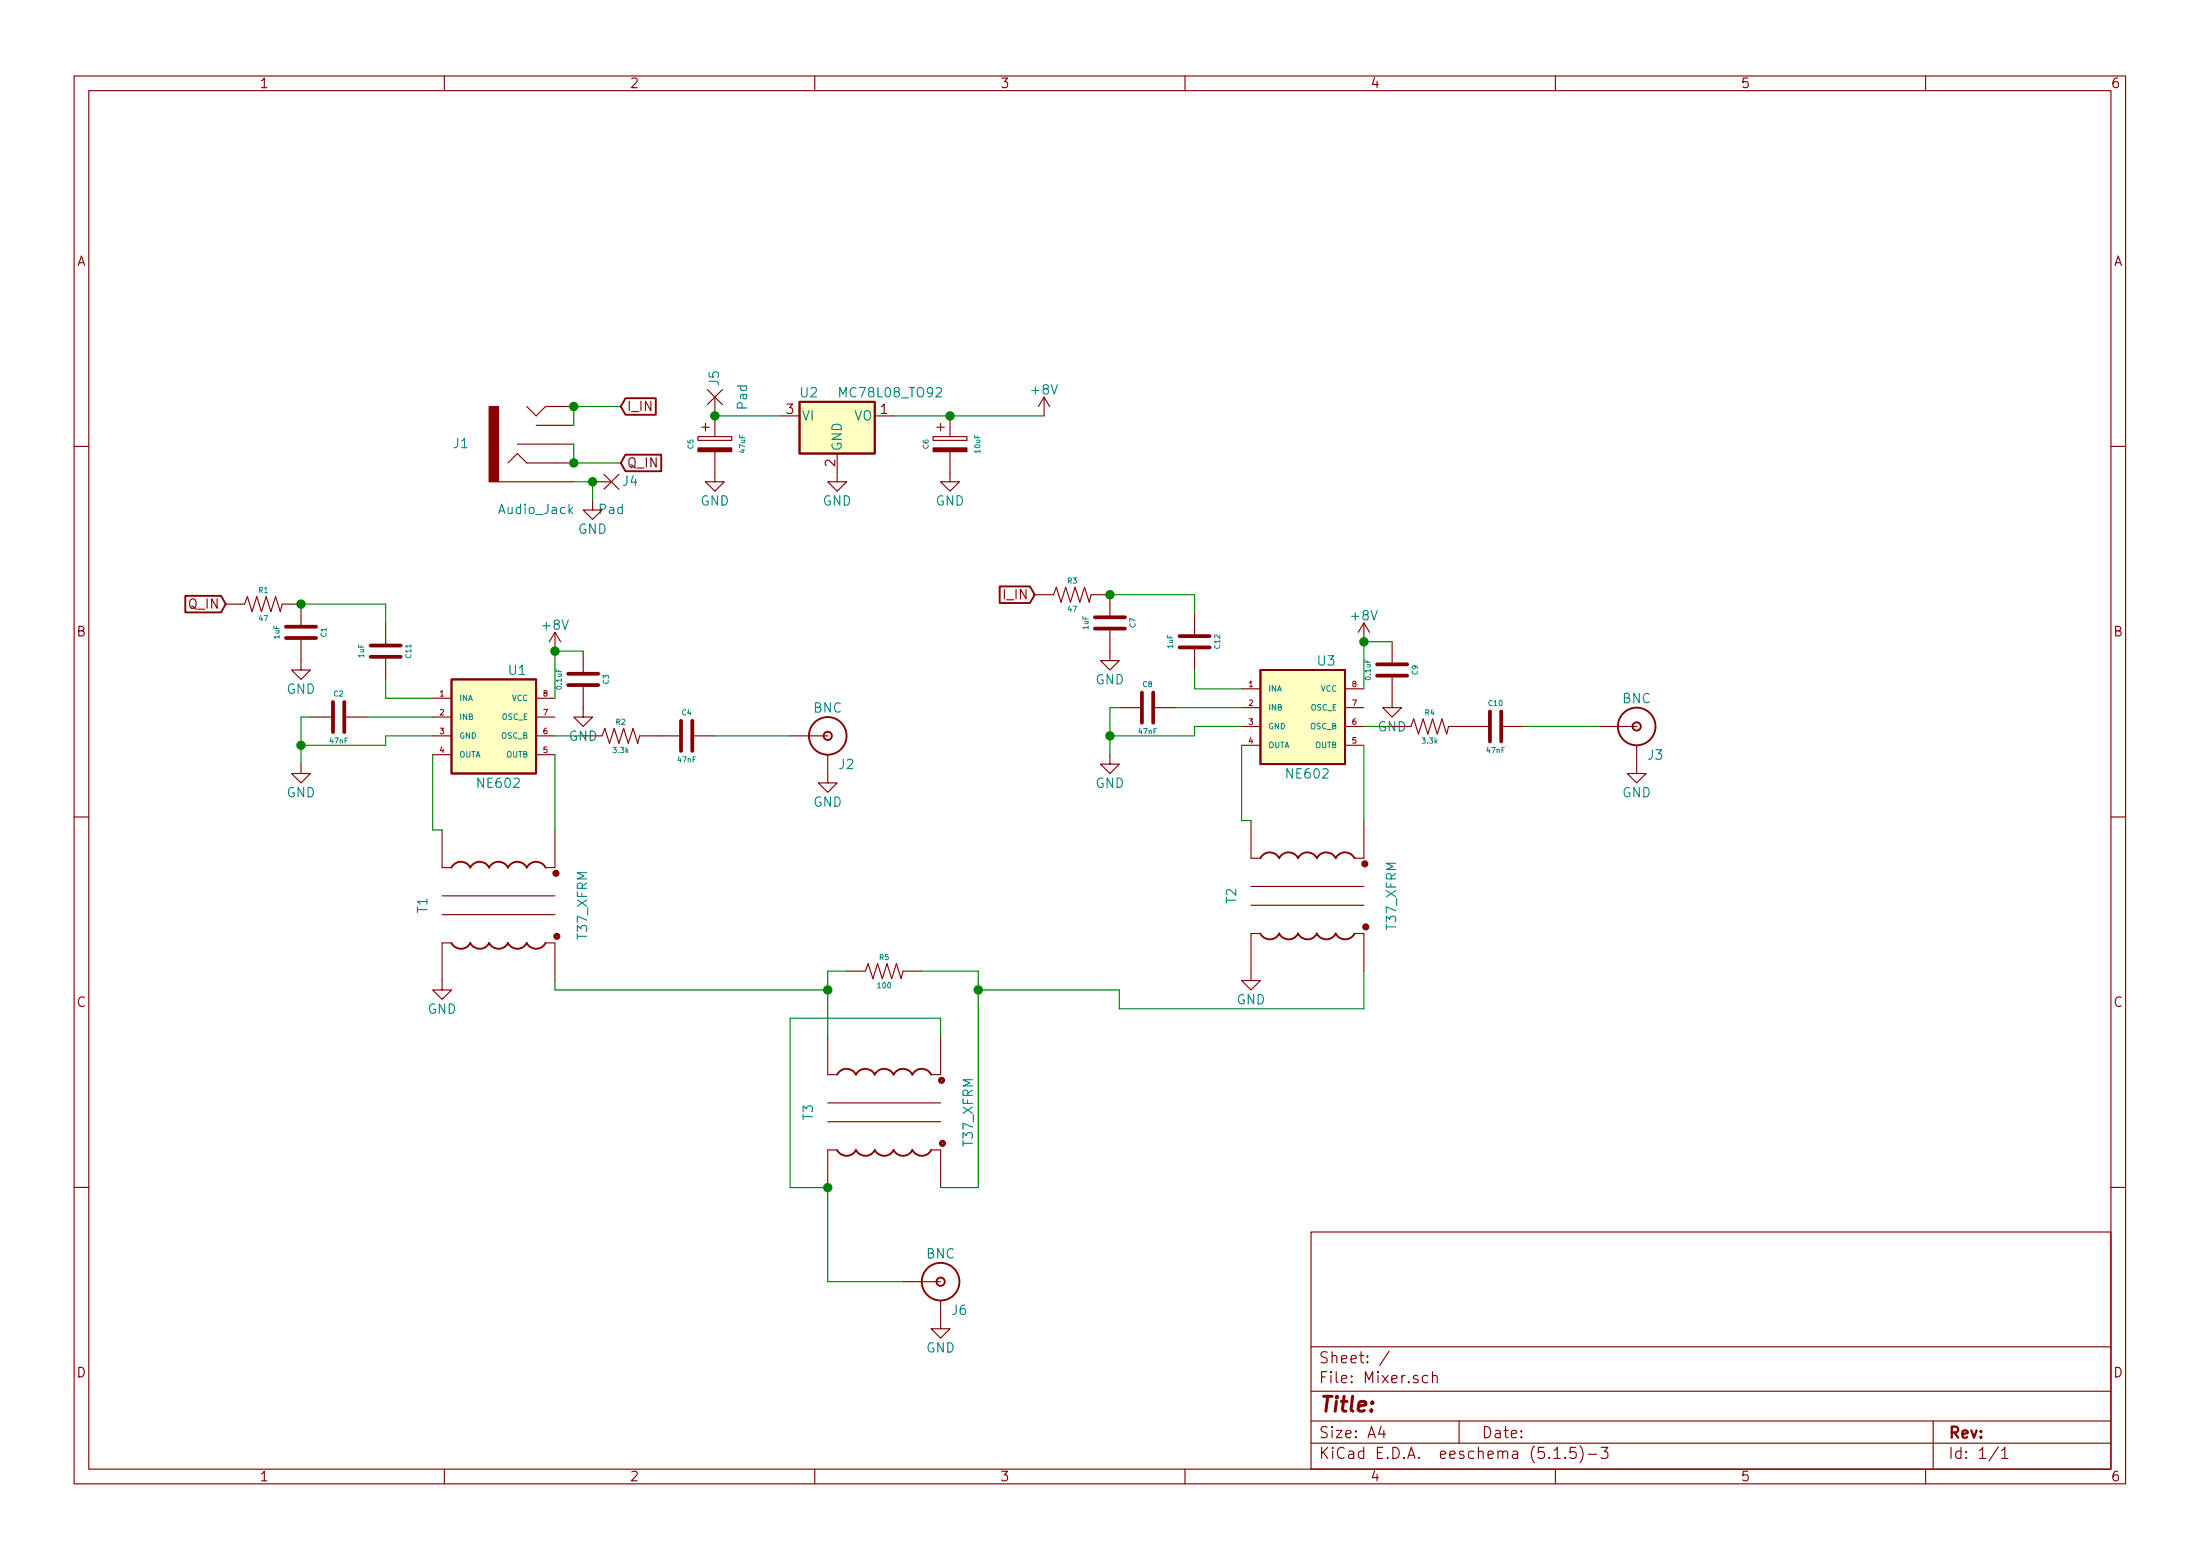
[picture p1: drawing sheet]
EESchema Schematic File Version 4
EELAYER 30 0
EELAYER END
$Descr A4 11693 8268
encoding utf-8
Sheet 1 1
Title ""
Date ""
Rev ""
Comp ""
Comment1 ""
Comment2 ""
Comment3 ""
Comment4 ""
$EndDescr
$Comp
L Xenir:NE602 U1
U 1 1
P 2600 3800
F 0 "U1" H 2750 4050 50  0000 C CNN
F 1 "NE602" H 2650 3450 50  0000 C CNN
F 2 "Xenir:DIP8" H 2750 4050 50  0001 C CNN
F 3 "" H 2750 4050 50  0001 C CNN
	1    2600 3800
	1    0    0    -1  
$EndComp
$Comp
L Regulator_Linear:MC78L08_TO92 U2
U 1 1
P 4450 2200
F 0 "U2" H 4300 2325 50  0000 C CNN
F 1 "MC78L08_TO92" H 4450 2325 50  0000 L CNN
F 2 "Package_TO_SOT_THT:TO-92_Inline" H 4450 2425 50  0001 C CIN
F 3 "http://www.fairchildsemi.com/ds/LM/LM78L05A.pdf" H 4450 2150 50  0001 C CNN
	1    4450 2200
	1    0    0    -1  
$EndComp
$Comp
L power:GND #PWR0101
U 1 1
P 4450 2500
F 0 "#PWR0101" H 4450 2250 50  0001 C CNN
F 1 "GND" H 4450 2350 50  0000 C CNN
F 2 "" H 4450 2500 50  0001 C CNN
F 3 "" H 4450 2500 50  0001 C CNN
	1    4450 2500
	1    0    0    -1  
$EndComp
$Comp
L Xenir:Cap_Polarized C5
U 1 1
P 3900 2350
F 0 "C5" H 3900 2125 28  0000 C CNN
F 1 "47uF" H 3900 2400 28  0000 C CNN
F 2 "Capacitors:CPOL-RADIAL-2.5MM-6.5MM" H 3900 2400 50  0001 C CNN
F 3 "" H 3900 2400 50  0001 C CNN
	1    3900 2350
	0    1    1    0   
$EndComp
$Comp
L Xenir:Cap_Polarized C6
U 1 1
P 5150 2350
F 0 "C6" H 5150 2125 28  0000 C CNN
F 1 "10uF" H 5150 2400 28  0000 C CNN
F 2 "Capacitors:CPOL-RADIAL-2.5MM-6.5MM" H 5150 2400 50  0001 C CNN
F 3 "" H 5150 2400 50  0001 C CNN
	1    5150 2350
	0    1    1    0   
$EndComp
Wire Wire Line
	4750 2200 5050 2200
Wire Wire Line
	5050 2200 5550 2200
Connection ~ 5050 2200
$Comp
L power:GND #PWR0102
U 1 1
P 3800 2500
F 0 "#PWR0102" H 3800 2250 50  0001 C CNN
F 1 "GND" H 3800 2350 50  0000 C CNN
F 2 "" H 3800 2500 50  0001 C CNN
F 3 "" H 3800 2500 50  0001 C CNN
	1    3800 2500
	1    0    0    -1  
$EndComp
$Comp
L power:GND #PWR0103
U 1 1
P 5050 2500
F 0 "#PWR0103" H 5050 2250 50  0001 C CNN
F 1 "GND" H 5050 2350 50  0000 C CNN
F 2 "" H 5050 2500 50  0001 C CNN
F 3 "" H 5050 2500 50  0001 C CNN
	1    5050 2500
	1    0    0    -1  
$EndComp
$Comp
L power:GND #PWR0104
U 1 1
P 1600 4050
F 0 "#PWR0104" H 1600 3800 50  0001 C CNN
F 1 "GND" H 1600 3900 50  0000 C CNN
F 2 "" H 1600 4050 50  0001 C CNN
F 3 "" H 1600 4050 50  0001 C CNN
	1    1600 4050
	1    0    0    -1  
$EndComp
$Comp
L Xenir:Capacitor C2
U 1 1
P 1800 3800
F 0 "C2" H 1800 3925 28  0000 C CNN
F 1 "47nF" H 1800 3675 28  0000 C CNN
F 2 "Capacitors:CAP-PTH-5MM" H 1800 3650 50  0001 C CNN
F 3 "" H 1800 3650 50  0001 C CNN
	1    1800 3800
	1    0    0    -1  
$EndComp
Wire Wire Line
	2300 3800 1950 3800
Wire Wire Line
	1650 3800 1600 3800
Wire Wire Line
	1600 3800 1600 3950
Wire Wire Line
	2300 3900 2050 3900
Wire Wire Line
	2050 3900 2050 3950
Wire Wire Line
	2050 3950 1600 3950
Connection ~ 1600 3950
Wire Wire Line
	1600 3950 1600 4050
Wire Wire Line
	3800 2200 4150 2200
$Comp
L Xenir:Resistor R2
U 1 1
P 3300 3900
F 0 "R2" H 3300 3975 28  0000 C CNN
F 1 "3.3k" H 3300 3825 28  0000 C CNN
F 2 "Resistor_THT:R_Axial_DIN0204_L3.6mm_D1.6mm_P2.54mm_Vertical" H 3300 3800 50  0001 C CNN
F 3 "" H 3300 3800 50  0001 C CNN
	1    3300 3900
	1    0    0    -1  
$EndComp
Wire Wire Line
	3100 3900 2950 3900
$Comp
L power:GND #PWR0105
U 1 1
P 4400 4100
F 0 "#PWR0105" H 4400 3850 50  0001 C CNN
F 1 "GND" H 4400 3950 50  0000 C CNN
F 2 "" H 4400 4100 50  0001 C CNN
F 3 "" H 4400 4100 50  0001 C CNN
	1    4400 4100
	1    0    0    -1  
$EndComp
$Comp
L Xenir:Audio_Jack J1
U 1 1
P 2850 2700
F 0 "J1" H 2450 2350 50  0000 C CNN
F 1 "Audio_Jack" H 2850 2700 50  0000 C CNN
F 2 "Xenir:Audio_Jack" H 2850 2700 50  0001 C CNN
F 3 "" H 2850 2700 50  0001 C CNN
	1    2850 2700
	1    0    0    1   
$EndComp
$Comp
L Xenir:T37_XFRM T1
U 1 1
P 3100 4800
F 0 "T1" H 3100 3950 50  0000 C CNN
F 1 "T37_XFRM" H 3100 4800 50  0000 C CNN
F 2 "Xenir:T37 Transformer" H 3100 4800 50  0001 C CNN
F 3 "" H 3100 4800 50  0001 C CNN
	1    3100 4800
	0    1    1    0   
$EndComp
Wire Wire Line
	2950 4000 2950 4400
Wire Wire Line
	2300 4000 2300 4400
Wire Wire Line
	2300 4400 2350 4400
$Comp
L power:GND #PWR0106
U 1 1
P 2350 5200
F 0 "#PWR0106" H 2350 4950 50  0001 C CNN
F 1 "GND" H 2350 5050 50  0000 C CNN
F 2 "" H 2350 5200 50  0001 C CNN
F 3 "" H 2350 5200 50  0001 C CNN
	1    2350 5200
	1    0    0    -1  
$EndComp
$Comp
L Xenir:Capacitor C4
U 1 1
P 3650 3900
F 0 "C4" H 3650 4025 28  0000 C CNN
F 1 "47nF" H 3650 3775 28  0000 C CNN
F 2 "Capacitors:CAP-PTH-5MM" H 3650 3750 50  0001 C CNN
F 3 "" H 3650 3750 50  0001 C CNN
	1    3650 3900
	1    0    0    -1  
$EndComp
Wire Wire Line
	4200 3900 3800 3900
$Comp
L Xenir:BNC J2
U 1 1
P 4400 3900
F 0 "J2" H 4300 3750 50  0000 C CNN
F 1 "BNC" H 4400 4050 50  0000 C CNN
F 2 "Xenir:BNC" H 4400 4050 50  0001 C CNN
F 3 "" H 4400 4050 50  0001 C CNN
	1    4400 3900
	-1   0    0    -1  
$EndComp
$Comp
L power:+8V #PWR0107
U 1 1
P 5550 2200
F 0 "#PWR0107" H 5550 2050 50  0001 C CNN
F 1 "+8V" H 5550 2340 50  0000 C CNN
F 2 "" H 5550 2200 50  0001 C CNN
F 3 "" H 5550 2200 50  0001 C CNN
	1    5550 2200
	1    0    0    -1  
$EndComp
$Comp
L power:+8V #PWR0108
U 1 1
P 2950 3450
F 0 "#PWR0108" H 2950 3300 50  0001 C CNN
F 1 "+8V" H 2950 3590 50  0000 C CNN
F 2 "" H 2950 3450 50  0001 C CNN
F 3 "" H 2950 3450 50  0001 C CNN
	1    2950 3450
	1    0    0    -1  
$EndComp
Wire Wire Line
	2950 3700 2950 3450
$Comp
L Xenir:Capacitor C3
U 1 1
P 3100 3600
F 0 "C3" H 3100 3725 28  0000 C CNN
F 1 "0.1uF" H 3100 3475 28  0000 C CNN
F 2 "Capacitors:CAP-PTH-5MM" H 3100 3450 50  0001 C CNN
F 3 "" H 3100 3450 50  0001 C CNN
	1    3100 3600
	0    1    1    0   
$EndComp
Wire Wire Line
	3100 3450 2950 3450
Connection ~ 2950 3450
$Comp
L power:GND #PWR0109
U 1 1
P 3100 3750
F 0 "#PWR0109" H 3100 3500 50  0001 C CNN
F 1 "GND" H 3100 3600 50  0000 C CNN
F 2 "" H 3100 3750 50  0001 C CNN
F 3 "" H 3100 3750 50  0001 C CNN
	1    3100 3750
	1    0    0    -1  
$EndComp
$Comp
L Xenir:Resistor R1
U 1 1
P 1400 3200
F 0 "R1" H 1400 3275 28  0000 C CNN
F 1 "47" H 1400 3125 28  0000 C CNN
F 2 "Resistor_THT:R_Axial_DIN0204_L3.6mm_D1.6mm_P2.54mm_Vertical" H 1400 3100 50  0001 C CNN
F 3 "" H 1400 3100 50  0001 C CNN
	1    1400 3200
	1    0    0    -1  
$EndComp
$Comp
L Xenir:Capacitor C1
U 1 1
P 1600 3350
F 0 "C1" H 1600 3475 28  0000 C CNN
F 1 "1uF" H 1600 3225 28  0000 C CNN
F 2 "Capacitors:CAP-PTH-5MM" H 1600 3200 50  0001 C CNN
F 3 "" H 1600 3200 50  0001 C CNN
	1    1600 3350
	0    1    1    0   
$EndComp
$Comp
L power:GND #PWR0110
U 1 1
P 1600 3500
F 0 "#PWR0110" H 1600 3250 50  0001 C CNN
F 1 "GND" H 1600 3350 50  0000 C CNN
F 2 "" H 1600 3500 50  0001 C CNN
F 3 "" H 1600 3500 50  0001 C CNN
	1    1600 3500
	1    0    0    -1  
$EndComp
Wire Wire Line
	1600 3200 2050 3200
Wire Wire Line
	2050 3700 2300 3700
Connection ~ 1600 3200
Text GLabel 1200 3200 0    50   Input ~ 0
Q_IN
Text GLabel 3300 2150 2    50   Input ~ 0
I_IN
Wire Wire Line
	3050 2250 3050 2150
Wire Wire Line
	3050 2150 3300 2150
Connection ~ 3050 2150
Text GLabel 3300 2450 2    50   Input ~ 0
Q_IN
Wire Wire Line
	3050 2350 3050 2450
Wire Wire Line
	3050 2450 3300 2450
Connection ~ 3050 2450
$Comp
L power:GND #PWR0111
U 1 1
P 3150 2650
F 0 "#PWR0111" H 3150 2400 50  0001 C CNN
F 1 "GND" H 3150 2500 50  0000 C CNN
F 2 "" H 3150 2650 50  0001 C CNN
F 3 "" H 3150 2650 50  0001 C CNN
	1    3150 2650
	1    0    0    -1  
$EndComp
Wire Wire Line
	3050 2550 3150 2550
Wire Wire Line
	3150 2550 3150 2650
$Comp
L Xenir:NE602 U3
U 1 1
P 6900 3750
F 0 "U3" H 7050 4000 50  0000 C CNN
F 1 "NE602" H 6950 3400 50  0000 C CNN
F 2 "Xenir:DIP8" H 7050 4000 50  0001 C CNN
F 3 "" H 7050 4000 50  0001 C CNN
	1    6900 3750
	1    0    0    -1  
$EndComp
$Comp
L power:GND #PWR0112
U 1 1
P 5900 4000
F 0 "#PWR0112" H 5900 3750 50  0001 C CNN
F 1 "GND" H 5900 3850 50  0000 C CNN
F 2 "" H 5900 4000 50  0001 C CNN
F 3 "" H 5900 4000 50  0001 C CNN
	1    5900 4000
	1    0    0    -1  
$EndComp
$Comp
L Xenir:Capacitor C8
U 1 1
P 6100 3750
F 0 "C8" H 6100 3875 28  0000 C CNN
F 1 "47nF" H 6100 3625 28  0000 C CNN
F 2 "Capacitors:CAP-PTH-5MM" H 6100 3600 50  0001 C CNN
F 3 "" H 6100 3600 50  0001 C CNN
	1    6100 3750
	1    0    0    -1  
$EndComp
Wire Wire Line
	6600 3750 6250 3750
Wire Wire Line
	5950 3750 5900 3750
Wire Wire Line
	5900 3750 5900 3900
Wire Wire Line
	6600 3850 6350 3850
Wire Wire Line
	6350 3850 6350 3900
Wire Wire Line
	6350 3900 5900 3900
Connection ~ 5900 3900
Wire Wire Line
	5900 3900 5900 4000
$Comp
L Xenir:Resistor R4
U 1 1
P 7600 3850
F 0 "R4" H 7600 3925 28  0000 C CNN
F 1 "3.3k" H 7600 3775 28  0000 C CNN
F 2 "Resistor_THT:R_Axial_DIN0204_L3.6mm_D1.6mm_P2.54mm_Vertical" H 7600 3750 50  0001 C CNN
F 3 "" H 7600 3750 50  0001 C CNN
	1    7600 3850
	1    0    0    -1  
$EndComp
Wire Wire Line
	7400 3850 7250 3850
$Comp
L power:GND #PWR0113
U 1 1
P 8700 4050
F 0 "#PWR0113" H 8700 3800 50  0001 C CNN
F 1 "GND" H 8700 3900 50  0000 C CNN
F 2 "" H 8700 4050 50  0001 C CNN
F 3 "" H 8700 4050 50  0001 C CNN
	1    8700 4050
	1    0    0    -1  
$EndComp
$Comp
L Xenir:T37_XFRM T2
U 1 1
P 7400 4750
F 0 "T2" H 7400 3900 50  0000 C CNN
F 1 "T37_XFRM" H 7400 4750 50  0000 C CNN
F 2 "Xenir:T37 Transformer" H 7400 4750 50  0001 C CNN
F 3 "" H 7400 4750 50  0001 C CNN
	1    7400 4750
	0    1    1    0   
$EndComp
Wire Wire Line
	7250 3950 7250 4350
Wire Wire Line
	6600 3950 6600 4350
Wire Wire Line
	6600 4350 6650 4350
$Comp
L power:GND #PWR0114
U 1 1
P 6650 5150
F 0 "#PWR0114" H 6650 4900 50  0001 C CNN
F 1 "GND" H 6650 5000 50  0000 C CNN
F 2 "" H 6650 5150 50  0001 C CNN
F 3 "" H 6650 5150 50  0001 C CNN
	1    6650 5150
	1    0    0    -1  
$EndComp
$Comp
L Xenir:Capacitor C10
U 1 1
P 7950 3850
F 0 "C10" H 7950 3975 28  0000 C CNN
F 1 "47nF" H 7950 3725 28  0000 C CNN
F 2 "Capacitors:CAP-PTH-5MM" H 7950 3700 50  0001 C CNN
F 3 "" H 7950 3700 50  0001 C CNN
	1    7950 3850
	1    0    0    -1  
$EndComp
Wire Wire Line
	8500 3850 8100 3850
$Comp
L Xenir:BNC J3
U 1 1
P 8700 3850
F 0 "J3" H 8600 3700 50  0000 C CNN
F 1 "BNC" H 8700 4000 50  0000 C CNN
F 2 "Xenir:BNC" H 8700 4000 50  0001 C CNN
F 3 "" H 8700 4000 50  0001 C CNN
	1    8700 3850
	-1   0    0    -1  
$EndComp
$Comp
L power:+8V #PWR0115
U 1 1
P 7250 3400
F 0 "#PWR0115" H 7250 3250 50  0001 C CNN
F 1 "+8V" H 7250 3540 50  0000 C CNN
F 2 "" H 7250 3400 50  0001 C CNN
F 3 "" H 7250 3400 50  0001 C CNN
	1    7250 3400
	1    0    0    -1  
$EndComp
Wire Wire Line
	7250 3650 7250 3400
$Comp
L Xenir:Capacitor C9
U 1 1
P 7400 3550
F 0 "C9" H 7400 3675 28  0000 C CNN
F 1 "0.1uF" H 7400 3425 28  0000 C CNN
F 2 "Capacitors:CAP-PTH-5MM" H 7400 3400 50  0001 C CNN
F 3 "" H 7400 3400 50  0001 C CNN
	1    7400 3550
	0    1    1    0   
$EndComp
Wire Wire Line
	7400 3400 7250 3400
Connection ~ 7250 3400
$Comp
L power:GND #PWR0116
U 1 1
P 7400 3700
F 0 "#PWR0116" H 7400 3450 50  0001 C CNN
F 1 "GND" H 7400 3550 50  0000 C CNN
F 2 "" H 7400 3700 50  0001 C CNN
F 3 "" H 7400 3700 50  0001 C CNN
	1    7400 3700
	1    0    0    -1  
$EndComp
$Comp
L Xenir:Resistor R3
U 1 1
P 5700 3150
F 0 "R3" H 5700 3225 28  0000 C CNN
F 1 "47" H 5700 3075 28  0000 C CNN
F 2 "Resistor_THT:R_Axial_DIN0204_L3.6mm_D1.6mm_P2.54mm_Vertical" H 5700 3050 50  0001 C CNN
F 3 "" H 5700 3050 50  0001 C CNN
	1    5700 3150
	1    0    0    -1  
$EndComp
$Comp
L Xenir:Capacitor C7
U 1 1
P 5900 3300
F 0 "C7" H 5900 3425 28  0000 C CNN
F 1 "1uF" H 5900 3175 28  0000 C CNN
F 2 "Capacitors:CAP-PTH-5MM" H 5900 3150 50  0001 C CNN
F 3 "" H 5900 3150 50  0001 C CNN
	1    5900 3300
	0    1    1    0   
$EndComp
$Comp
L power:GND #PWR0117
U 1 1
P 5900 3450
F 0 "#PWR0117" H 5900 3200 50  0001 C CNN
F 1 "GND" H 5900 3300 50  0000 C CNN
F 2 "" H 5900 3450 50  0001 C CNN
F 3 "" H 5900 3450 50  0001 C CNN
	1    5900 3450
	1    0    0    -1  
$EndComp
Wire Wire Line
	5900 3150 6350 3150
Wire Wire Line
	6350 3650 6600 3650
Connection ~ 5900 3150
Text GLabel 5500 3150 0    50   Input ~ 0
I_IN
$Comp
L Xenir:Pad J5
U 1 1
P 3950 2100
F 0 "J5" H 3850 1950 50  0000 C CNN
F 1 "Pad" H 3950 2100 50  0000 C CNN
F 2 "Xenir:Pad" H 3950 2100 50  0001 C CNN
F 3 "" H 3950 2100 50  0001 C CNN
	1    3950 2100
	0    1    1    0   
$EndComp
Connection ~ 3800 2200
$Comp
L Xenir:Pad J4
U 1 1
P 3250 2700
F 0 "J4" H 3150 2550 50  0000 C CNN
F 1 "Pad" H 3250 2700 50  0000 C CNN
F 2 "Xenir:Pad" H 3250 2700 50  0001 C CNN
F 3 "" H 3250 2700 50  0001 C CNN
	1    3250 2700
	-1   0    0    1   
$EndComp
Connection ~ 3150 2550
$Comp
L Xenir:T37_XFRM T3
U 1 1
P 5150 5900
F 0 "T3" H 5150 5050 50  0000 C CNN
F 1 "T37_XFRM" H 5150 5900 50  0000 C CNN
F 2 "Xenir:T37 Transformer" H 5150 5900 50  0001 C CNN
F 3 "" H 5150 5900 50  0001 C CNN
	1    5150 5900
	0    1    1    0   
$EndComp
$Comp
L Xenir:Resistor R5
U 1 1
P 4700 5150
F 0 "R5" H 4700 5225 28  0000 C CNN
F 1 "100" H 4700 5075 28  0000 C CNN
F 2 "Resistor_THT:R_Axial_DIN0204_L3.6mm_D1.6mm_P2.54mm_Vertical" H 4700 5050 50  0001 C CNN
F 3 "" H 4700 5050 50  0001 C CNN
	1    4700 5150
	1    0    0    -1  
$EndComp
Wire Wire Line
	4500 5150 4400 5150
Wire Wire Line
	4400 5150 4400 5250
Wire Wire Line
	5200 5150 5200 5250
Wire Wire Line
	5200 6300 5000 6300
Wire Wire Line
	4900 5150 5200 5150
Wire Wire Line
	7250 5150 7250 5350
Wire Wire Line
	7250 5350 5950 5350
Wire Wire Line
	5950 5350 5950 5250
Wire Wire Line
	5950 5250 5200 5250
Connection ~ 5200 5250
Wire Wire Line
	2950 5200 2950 5250
Wire Wire Line
	2950 5250 4400 5250
Connection ~ 4400 5250
Wire Wire Line
	5200 5250 5200 6300
Wire Wire Line
	4400 5250 4400 5500
Wire Wire Line
	5000 5500 5000 5400
Wire Wire Line
	5000 5400 4200 5400
Wire Wire Line
	4200 5400 4200 6300
Wire Wire Line
	4200 6300 4400 6300
$Comp
L power:GND #PWR0118
U 1 1
P 5000 7000
F 0 "#PWR0118" H 5000 6750 50  0001 C CNN
F 1 "GND" H 5000 6850 50  0000 C CNN
F 2 "" H 5000 7000 50  0001 C CNN
F 3 "" H 5000 7000 50  0001 C CNN
	1    5000 7000
	1    0    0    -1  
$EndComp
Wire Wire Line
	4800 6800 4400 6800
$Comp
L Xenir:BNC J6
U 1 1
P 5000 6800
F 0 "J6" H 4900 6650 50  0000 C CNN
F 1 "BNC" H 5000 6950 50  0000 C CNN
F 2 "Xenir:BNC" H 5000 6950 50  0001 C CNN
F 3 "" H 5000 6950 50  0001 C CNN
	1    5000 6800
	-1   0    0    -1  
$EndComp
Wire Wire Line
	4400 6300 4400 6800
Connection ~ 4400 6300
$Comp
L Xenir:Capacitor C11
U 1 1
P 2050 3450
F 0 "C11" H 2050 3575 28  0000 C CNN
F 1 "1uF" H 2050 3325 28  0000 C CNN
F 2 "Capacitors:CAP-PTH-5MM" H 2050 3300 50  0001 C CNN
F 3 "" H 2050 3300 50  0001 C CNN
	1    2050 3450
	0    1    1    0   
$EndComp
$Comp
L Xenir:Capacitor C12
U 1 1
P 6350 3400
F 0 "C12" H 6350 3525 28  0000 C CNN
F 1 "1uF" H 6350 3275 28  0000 C CNN
F 2 "Capacitors:CAP-PTH-5MM" H 6350 3250 50  0001 C CNN
F 3 "" H 6350 3250 50  0001 C CNN
	1    6350 3400
	0    1    1    0   
$EndComp
Wire Wire Line
	2050 3600 2050 3700
Wire Wire Line
	2050 3200 2050 3300
Wire Wire Line
	6350 3150 6350 3250
Wire Wire Line
	6350 3550 6350 3650
$EndSCHEMATC
